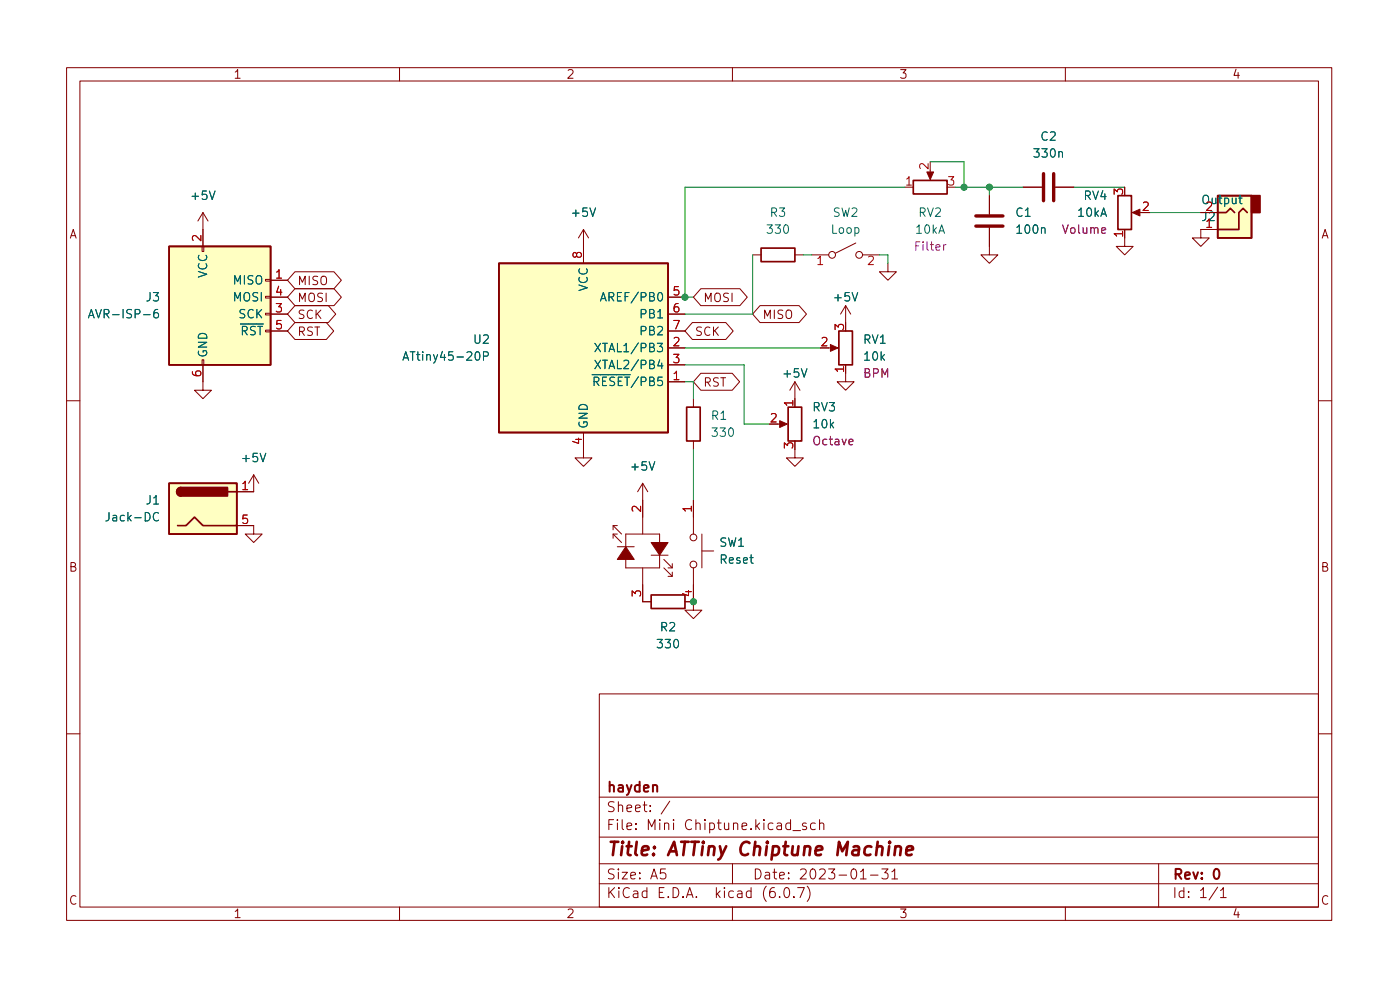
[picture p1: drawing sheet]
<svg xmlns="http://www.w3.org/2000/svg" width="210mm" height="148mm" viewBox="0 0 210 148" stroke-linecap="round" stroke-linejoin="round" font-family="sans-serif">
<g fill="none" stroke="#840000" stroke-width=".15">
<path d="M10 10.2h190v128h-190zM12 12.2h186v124h-186zM60 10.2v2M110 10.2v2M160 10.2v2M30.4 37h.2v.8h-.2zM30.5 31.9l-.8 1.3M30.5 31.9v5.1M30.5 31.9l.7 1.3M87.6 34.5v5M87.6 34.5l-.7 1.2M87.6 34.5l.8 1.2"/>
<path d="M113 38.3h1.3M119.4 38.3h1.2M121.9 38.3h2.6M128.5 36.5l-3 1.5M129.5 38.3h2.6M133.3 39.5v1.3h1.3l-1.3 1.3-1.2-1.3h1.2M139.7 25.6v1M148.6 34.2v4.1h1.3l-1.3 1.2-1.3-1.2h1.3M148.6 29.4v2.8M153.7 28.1h2.8M158.5 28.1h2.8M168.9 35.7v1.3h1.3l-1.3 1.3-1.3-1.3h1.3"/>
<path d="M170.4 31.9h1M182.9 34.5h-2.6v1.2h1.3l-1.3 1.3-1.2-1.3h1.2M30.4 54h.2v.8h-.2zM30.5 54.8v3.8h1.2l-1.2 1.3-1.3-1.3h1.3M39.9 47h.7v.3h-.7zM39.9 44.5h.7v.2h-.7zM39.9 41.9h.7v.3h-.7zM40.6 44.6h2.6M40.6 47.2h2.6M40.6 49.7h2.6M40.6 42.1h2.6M44.3 48.4h4.7l1.1 1.3-1.1 1.3h-4.7l-1.1-1.3z"/>
<path d="M44.3 43.3h5.9l1.1 1.3-1.1 1.3h-5.9l-1.1-1.3zM44.3 40.8h5.9l1.1 1.3-1.1 1.2h-5.9l-1.1-1.2zM44.3 45.9h5l1.1 1.3-1.1 1.2h-5l-1.1-1.2zM100.3 52.2h2.6M100.3 57.3h2.6M100.3 54.8h2.6M100.3 44.6h2.6M100.3 47.2h2.6M100.3 49.7h2.6M104 48.4h5l1.1 1.3-1.1 1.3h-5l-1.1-1.3zM104.1 59.9v1.2M105.3 56h4.7l1.1 1.3-1.1 1.3h-4.7l-1.2-1.3z"/>
<path d="M105.3 43.3h5.8l1.1 1.3-1.1 1.3h-5.8l-1.2-1.3zM114.1 45.9h5.9l1.1 1.3-1.1 1.2h-5.9l-1.1-1.2zM119.4 57.3l-.8 1.3M119.4 57.3v2.6M119.4 57.3l.7 1.3M124.5 52.2h1M127 56v1.3h1.3l-1.3 1.3-1.3-1.3h1.3M127 45.9l-.8 1.3M127 45.9v2.5M127 45.9l.8 1.3M10 60.2h2M35.6 78.9h2.5v1.3h-1.3l1.3 1.2 1.3-1.2h-1.3"/>
<path d="M38.1 71.3l-.8 1.3M38.1 71.3v2.5h-2.5M38.1 71.3l.8 1.3M87.6 64.9v3.8h1.3l-1.3 1.3-1.2-1.3h1.2M92.1 78.9l1.2 1.3M92.7 78.9h-.6v.6M96.5 72.6l-.7 1.2M96.5 72.6v7.6M96.5 72.6l.8 1.2M104.1 66.2v1.3M104.1 75.1v5.1M116.8 63.7h1.1"/>
<path d="M119.4 67.5v1.2h1.2l-1.2 1.3-1.3-1.3h1.3M198 60.2h2M92.1 80.2l1.2 1.2M92.7 80.2h-.6v.6M92.7 82.1h2.5M94 80.2h5.1v5.1h-5.1zM96.5 85.3v5h1.3M97.8 83.3h2.5M99.7 84l1.3 1.3M99.7 85.3l1.3 1.2M101 84.6v.7h-.7M101 85.9v.6h-.7"/>
<path d="M102.9 90.3h1.2M104.1 90.3v1.3h1.3l-1.3 1.3-1.2-1.3h1.2M104.1 85.3v5M105.4 82.7h1.8M105.4 80.2v5.1M10 110.2h2M90 104.2h108v32h-108zM90 119.7h108M198 110.2h2M60 136.2v2M90 132.7h108M90 129.7h108"/>
<path d="M90 125.7h108M99.9 130.4h-.7v.8l.2-.2 .5 .1 .1 .2-.1 .5-.2 .1h-.3l-.2-.1M100.6 120.3l-1.3 1.9M110 136.2v2M110 129.7v3M117.1 134.6v.1M117.9 133.3l.3-.1a.94 .94 0 0 1 0 1.5h-.1a1 1 0 0 1-.2-1.4zM119.1 124.7h1.1M119.2 134.6v.1M119.8 133.2h1l-.6 1.5M121.1 123.6l-.4-.1-.2 .3 .1 .2 .5 .1v.4h-.6M121.2 133a1.72 1.72 0 0 1 0 2.3"/>
<path d="M122.4 123.6l-.4-.1-.3 .3v.5l.2 .2h.5M123.1 123.7a.37 .37 0 0 1 .6 .1v.7M123.1 123v1.5M129.2 130.9l.5-.5v1.5M129.2 131.9h.9M130.7 131.4h1.2M132.4 130.4h1l-.5 .6a.41 .41 0 0 1 .5 .3v.4l-.2 .2h-.5l-.3-.1M133.9 130.9l.5-.5v1.5M133.9 131.9h.9M160 136.2v2M174 129.7v6.5M182.9 133.2l-1.3 1.9"/>
<path d="M183.3 133.7l.4-.5v1.5M183.3 134.7h.9"/>
<circle cx="125" cy="38.3" r=".51"/>
<circle cx="129" cy="38.3" r=".51"/>
<circle cx="104.1" cy="84.7" r=".51"/>
<circle cx="104.1" cy="80.7" r=".51"/>
</g>
<path d="M182.5 130.5l.3-.1a.94 .94 0 0 1 0 1.5h-.2a1 1 0 0 1-.1-1.4z" fill="none" stroke="#840000" stroke-width=".3"/>
<path d="M134.5 127.2a.49 .49 0 0 1 .8 .1l-.1 1.1M134.5 127l-.2 1.4M136.1 127.7l1-.2v-.4l-.2-.1-.6 .1-.2 1 .2 .3 .6-.1" fill="none" stroke="#840000" stroke-width=".4"/>
<g fill="#840000" stroke="#840000" stroke-width=".15">
<path d="M124.7 51.7l1.2 .5-1.2 .5z"/>
<path d="M94 82.1l1.2 1.9h-2.5z"/>
<path d="M97.8 81.4h2.5l-1.2 1.9z"/>
<path d="M170.1 31.9l1.1-.5v1z"/>
<path d="M139.2 25.8h1l-.5 1.2z"/>
<path d="M117.1 63.2l1.1 .5-1.1 .5z"/>
</g>
<g fill="none" stroke="#840000" stroke-width=".25">
<path d="M25.4 37h15.2v17.8h-15.2zM74.9 39.5h25.4v25.4h-25.4zM114.3 37.2h5.1v2.1h-5.1zM137.2 27.1h5v2h-5zM167.9 29.4h2v5.1h-2zM182.9 29.4h5.1v6.3h-5.1zM182.9 31.9h1.2l.7-.6 .6 .6M187.3 31.9l-.6-.6-.6 .6v2.6h-3.2M126 49.7h2v5.1h-2zM25.4 72.6h10.2v7.6h-10.2zM26.7 78.9h1.2l1.3-1.3 1.3 1.3h5.1M27.2 73.2a.64 .64 0 0 0-.7 .6 .64 .64 0 0 0 .7 .7"/>
<path d="M34.3 73.8h1.3M103.1 61.1h2.1v5.1h-2.1zM118.4 61.1h2v5.1h-2zM97.8 89.3h5.1v2h-5.1z"/>
</g>
<g fill="#ffffc2" stroke="#ffffc2" stroke-width=".15">
<path d="M74.9 39.5h25.4v25.4h-25.4z"/>
<path d="M25.4 37h15.2v17.8h-15.2z"/>
<path d="M25.4 72.6h10.2v7.6h-10.2z"/>
<path d="M182.9 29.4h5.1v6.3h-5.1z"/>
</g>
<g fill="none" stroke="#006464" stroke-width=".15">
<path d="M13.3 47.7l.4-1.2 .4 1.2M13.4 47.4h.6M23.7 46.5a.5 .5 0 0 0-.6 .5v.5l.1 .2h.4l.1-.1 .1-.4-.1-.2-.4-.1-.2 .3M60.5 54.1l.4-1.3 .5 1.3M60.6 53.7h.6M72.6 53.5l.6-.1 .1-.2v-.3l-.2-.1h-.5v1.3M89.3 51.5l.9 1.3M89.3 54.1l.9 1.2M90.2 45.2l.4-1.3 .4 1.3M90.2 51.5l-.9 1.3M90.2 54.1l-.9 1.2M90.3 44.8h.6"/>
<path d="M23.8 77.1a.51 .51 0 0 0-.6-.1 .51 .51 0 0 0-.2 .7 .48 .48 0 0 0 .3 .4 .48 .48 0 0 0 .5 0"/>
</g>
<g fill="#840000" stroke="#840000" stroke-width=".25">
<path d="M26.7 73.4l.5-.2v1.3a.64 .64 0 0 1-.6-.4 .64 .64 0 0 1 .1-.7z"/>
<path d="M27.2 73.2h7v1.3h-7z"/>
<path d="M188 29.4h1.2v2.5h-1.2z"/>
</g>
<path d="M146.6 33.9h4M146.6 32.4h4M156.7 26.1v4M158.2 26.1v4" fill="none" stroke="#840000" stroke-width=".51"/>
<g fill="none" stroke="#009600" stroke-width=".15">
<path d="M113 38.3v8.9h-10.1M120.6 38.3h1.3M132.1 38.3h1.2v1.2M135.9 28.1h-33v16.5h1.2M139.7 24.3h5.1v3.8M143.5 28.1h10.2M148.6 28.1v1.3M161.3 28.1h7.6M172.7 31.9h7.6M102.9 54.8h8.9v8.9h3.8M102.9 57.3h1.2v2.6M102.9 52.2h20.3"/>
<path d="M104.1 67.5v7.6"/>
</g>
<g fill="#009600" stroke="#009600" stroke-width=".15">
<circle cx="102.9" cy="44.6" r=".46"/>
<circle cx="148.6" cy="28.1" r=".46"/>
<circle cx="144.8" cy="28.1" r=".46"/>
<circle cx="104.1" cy="90.3" r=".46"/>
</g>
<text font-size="2.8" fill="#840000" x="91" y="128.5">Title: ATTiny Chiptune Machine</text>
<g font-size="2.1" fill="#840000">
<text x="91" y="118.9">hayden</text>
<text x="91" y="124.6">File: Mini Chiptune.kicad_sch</text>
<text x="91" y="121.9">Sheet: /</text>
<text x="91" y="134.8">KiCad E.D.A. kicad (6.0.7)</text>
<text x="91" y="132">Size: A5</text>
<text x="113" y="132">Date: 2023-01-31</text>
<text x="176" y="132">Rev: 0</text>
<text x="176" y="134.8">Id: 1/1</text>
</g>
<g font-size="1.8" fill="#840000">
<text x="35" y="11.8">1</text>
<text x="85" y="11.8">2</text>
<text x="135" y="11.8">3</text>
<text x="185" y="11.8">4</text>
<text x="10.3" y="35.8">A</text>
<text x="180.5" y="33.2">J2</text>
<text x="198.4" y="35.8">A</text>
<text x="44.6" y="45.3">MOSI</text>
<text x="44.6" y="42.8">MISO</text>
<text x="44.6" y="47.9">SCK</text>
<text x="105.6" y="45.3">MOSI</text>
<text x="114.5" y="47.9">MISO</text>
<text x="44.6" y="50.4">RST</text>
<text x="104.3" y="50.4">SCK</text>
<text x="105.6" y="58">RST</text>
<text x="10.3" y="85.8">B</text>
<text x="198.4" y="85.8">B</text>
<text x="10.3" y="135.8">C</text>
<text x="35" y="137.8">1</text>
<text x="85" y="137.8">2</text>
<text x="135" y="137.8">3</text>
<text x="185" y="137.8">4</text>
<text x="198.4" y="135.8">C</text>
</g>
<g font-size="1.8" fill="#006464">
<text x="155.5" y="23.7">330n</text>
<text x="156.3" y="21.1">C2</text>
<text x="28.9" y="30">+5V</text>
<text x="86" y="32.5">+5V</text>
<text x="115.4" y="35.1">330</text>
<text x="115.7" y="32.5">R3</text>
<text x="124.8" y="35.1">Loop</text>
<text x="125.1" y="32.5">SW2</text>
<text x="137.6" y="35.1">10kA</text>
<text x="138" y="32.5">RV2</text>
<text x="152.6" y="32.5">C1</text>
<text x="152.9" y="35.1">100n</text>
<text x="161.9" y="32.5">10kA</text>
<text x="162.8" y="30">RV4</text>
<text x="180.6" y="30.6">Output</text>
<text x="31.1" y="41.7" transform="rotate(-90 31.1 41.7)">VCC</text>
<text x="14.2" y="47.8">AVR-ISP-6</text>
<text x="22" y="45.2">J3</text>
<text x="35.1" y="42.7">MISO</text>
<text x="35.1" y="45.2">MOSI</text>
<text x="35.9" y="47.8">SCK</text>
<text x="88.3" y="43.8" transform="rotate(-90 88.3 43.8)">VCC</text>
<text x="91.1" y="45.2">AREF/PB0</text>
<text x="96.4" y="47.8">PB1</text>
<text x="125.4" y="45.2">+5V</text>
<text x="31.1" y="53.8" transform="rotate(-90 31.1 53.8)">GND</text>
<text x="34.7" y="50.3">~{RST}</text>
<text x="71.2" y="51.6">U2</text>
<text x="90.3" y="52.9">XTAL1/PB3</text>
<text x="96.4" y="50.3">PB2</text>
<text x="129.7" y="51.6">RV1</text>
<text x="61.4" y="54.1">ATtiny45-20P</text>
<text x="88.6" y="57.9">~{RESET}/PB5</text>
<text x="90.3" y="55.4">XTAL2/PB4</text>
<text x="117.8" y="56.7">+5V</text>
<text x="129.9" y="54.1">10k</text>
<text x="88.3" y="64.4" transform="rotate(-90 88.3 64.4)">GND</text>
<text x="106.9" y="63">R1</text>
<text x="107.1" y="65.6">330</text>
<text x="122.1" y="61.8">RV3</text>
<text x="122.2" y="64.3">10k</text>
<text x="36.5" y="69.4">+5V</text>
<text x="94.9" y="70.6">+5V</text>
<text x="22" y="75.7">J1</text>
<text x="16.3" y="78.3">Jack-DC</text>
<text x="108" y="82.1">SW1</text>
<text x="108.2" y="84.6">Reset</text>
<text x="99.2" y="94.8">R2</text>
<text x="98.9" y="97.3">330</text>
</g>
<g font-size="1.8" fill="#a90000">
<text x="136" y="27.8">1</text>
<text x="139.4" y="25.4" transform="rotate(-90 139.4 25.4)">2</text>
<text x="142.4" y="27.8">3</text>
<text x="168.7" y="29.2" transform="rotate(-90 168.7 29.2)">3</text>
<text x="168.7" y="35.6" transform="rotate(-90 168.7 35.6)">1</text>
<text x="171.6" y="31.7">2</text>
<text x="181.1" y="34.2">1</text>
<text x="181.1" y="31.7">2</text>
<text x="30.2" y="36.2" transform="rotate(-90 30.2 36.2)">2</text>
<text x="41.4" y="41.8">1</text>
<text x="87.4" y="38.8" transform="rotate(-90 87.4 38.8)">8</text>
<text x="122.7" y="39.8">1</text>
<text x="130.3" y="39.8">2</text>
<text x="41.4" y="46.9">3</text>
<text x="41.4" y="44.4">4</text>
<text x="101.1" y="44.4">5</text>
<text x="101.1" y="46.9">6</text>
<text x="41.4" y="49.4">5</text>
<text x="101.1" y="52">2</text>
<text x="101.1" y="49.4">7</text>
<text x="123.3" y="52">2</text>
<text x="126.7" y="49.5" transform="rotate(-90 126.7 49.5)">3</text>
<text x="30.2" y="56.5" transform="rotate(-90 30.2 56.5)">6</text>
<text x="101.1" y="57.1">1</text>
<text x="101.1" y="54.5">3</text>
<text x="126.7" y="55.9" transform="rotate(-90 126.7 55.9)">1</text>
<text x="115.7" y="63.4">2</text>
<text x="119.1" y="61" transform="rotate(-90 119.1 61)">1</text>
<text x="87.4" y="66.7" transform="rotate(-90 87.4 66.7)">4</text>
<text x="119.1" y="67.3" transform="rotate(-90 119.1 67.3)">3</text>
<text x="36.3" y="73.6">1</text>
<text x="96.3" y="76.9" transform="rotate(-90 96.3 76.9)">2</text>
<text x="103.9" y="76.9" transform="rotate(-90 103.9 76.9)">1</text>
<text x="36.3" y="78.6">5</text>
<text x="96.3" y="89.6" transform="rotate(-90 96.3 89.6)">3</text>
<text x="103.9" y="89.6" transform="rotate(-90 103.9 89.6)">4</text>
</g>
<g font-size="1.8" fill="#840084">
<text x="159.7" y="35.1">Volume</text>
<text x="137.6" y="37.6">Filter</text>
<text x="129.6" y="56.7">BPM</text>
<text x="122.2" y="66.8">Octave</text>
</g>
</svg>
